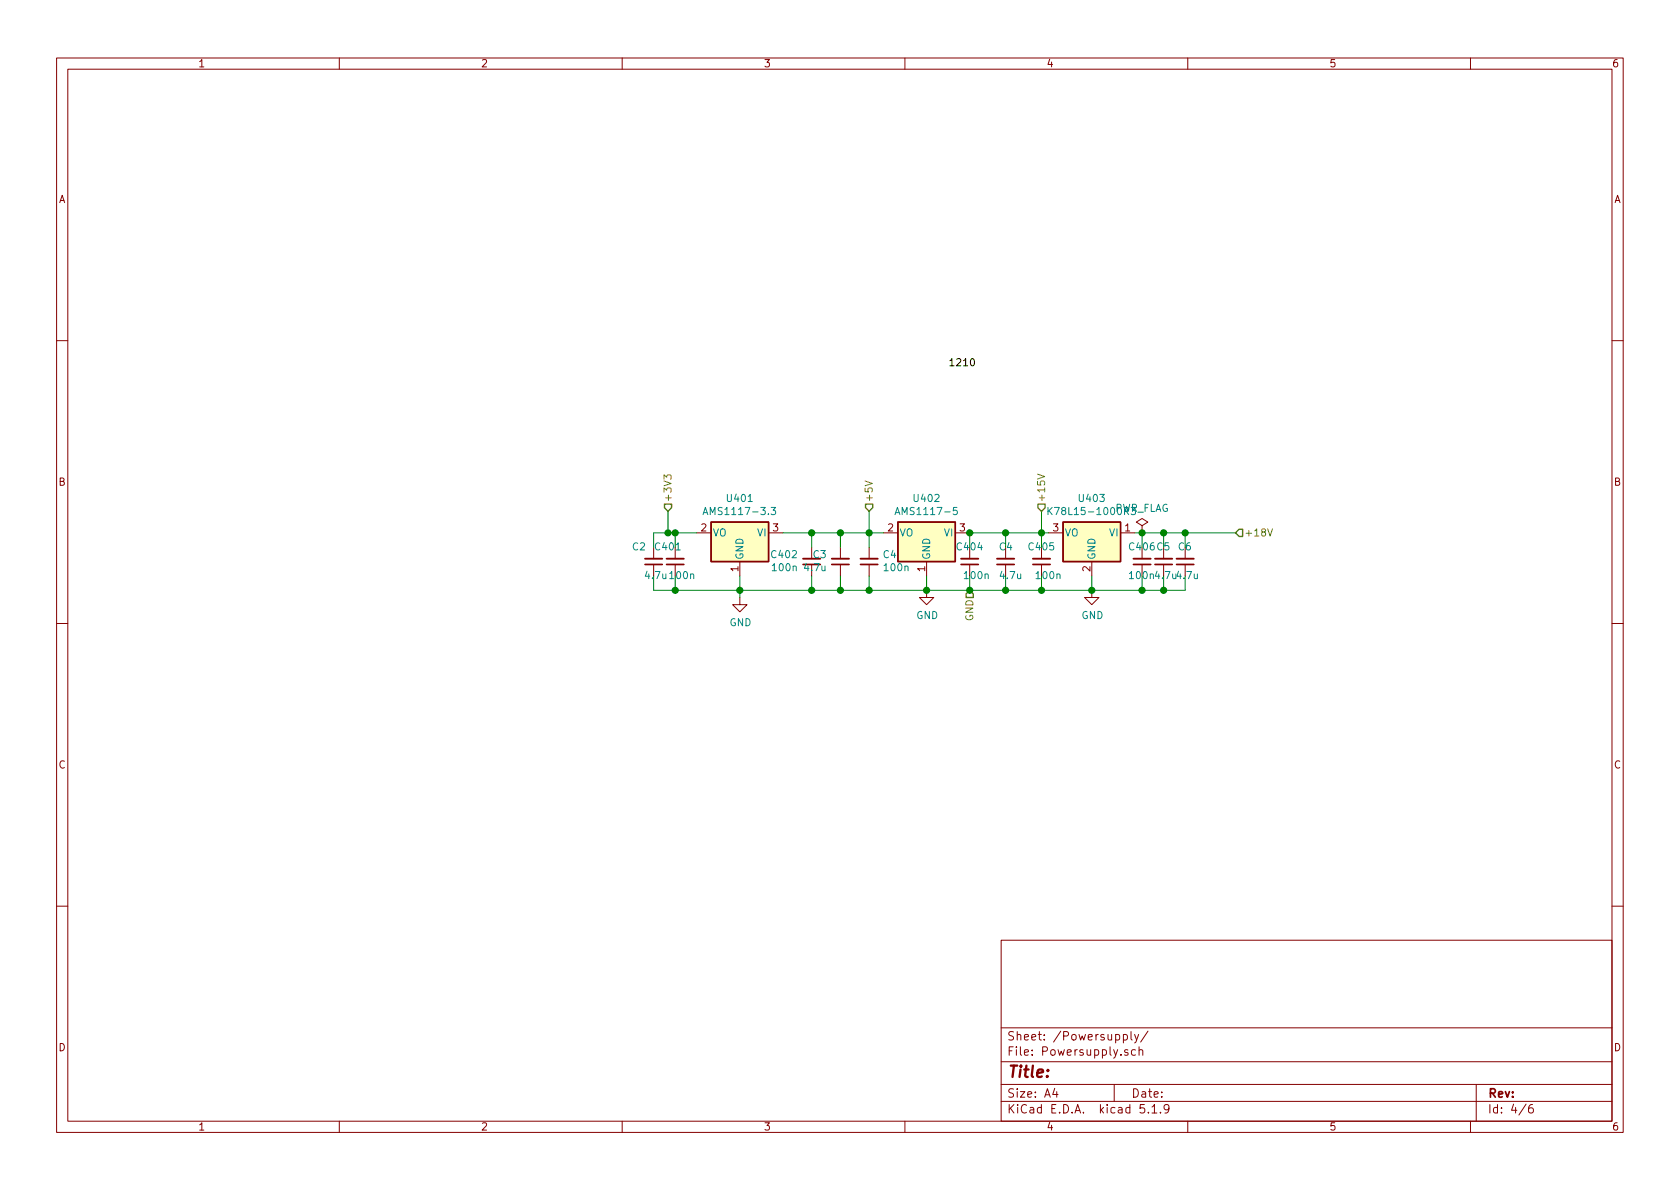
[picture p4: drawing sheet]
<svg xmlns="http://www.w3.org/2000/svg" width="297mm" height="210mm" viewBox="0 0 297 210" stroke-linecap="round" stroke-linejoin="round" font-family="sans-serif">
<g fill="none" stroke="#840000" stroke-width=".18">
<path d="M10 10.3h277v189.9h-277zM12 12.2h273v186.1h-273zM60 10.3v1.9M110 10.3v1.9M160 10.3v1.9M210 10.3v1.9M260 10.3v1.9M10 60.2h2M285 60.2h2M115.6 96.8v2M115.6 99.8v2M119.4 96.8v2"/>
<path d="M119.4 99.8v2M123.2 94.2h2.5M130.8 99.3v2.5M135.9 94.2h2.5M143.5 96.8v2M143.5 99.8v2M148.6 96.8v2M148.6 99.8v2M153.7 96.8v2M153.7 99.8v2M156.2 94.2h2.5M163.8 99.3v2.5"/>
<path d="M168.9 94.2h2.5M171.4 96.8v2M171.4 99.8v2M177.8 96.8v2M177.8 99.8v2M184.1 96.8v2M184.1 99.8v2M185.4 94.2h2.6M193 99.3v2.5M198.1 94.2h2.6M201.9 93l1-.7-1-.6-1 .6 1 .7v1.2M201.9 94.2h.1"/>
<path d="M201.9 96.8v2M201.9 99.8v2M205.7 96.8v2M205.7 99.8v2M209.5 96.8v2M209.5 99.8v2M10 110.3h2M130.8 105.7v1.2h1.3l-1.3 1.3-1.3-1.3h1.3M163.8 104.4v1.3h1.3l-1.3 1.2-1.2-1.2h1.2M193 104.4v1.3h1.3l-1.3 1.2-1.2-1.2h1.2M285 110.3h2M10 160.2h2"/>
<path d="M177 166.3h108v32h-108zM285 160.2h2M60 198.3v1.9M110 198.3v1.9M160 198.3v1.9M177 194.8h108M177 191.8h108M177 187.8h108M177 181.8h108M186.5 192.5l-.4 1h1M186.8 193v1M197 191.8v3"/>
<path d="M198.6 183l.5-.1 .2 .3v.6l-.2 .1-.5-.1M198.6 182.9v1.5M199.4 185.7a.37 .37 0 0 0-.6 .1l.1 .2 .5 .2 .1 .1-.2 .3-.5-.1M200 182.4v1.3l.2 .2M200.6 182.9l.4 1M200.8 185.7l-.5-.1-.2 .3 .1 .6h.6M201.3 182.9l-.5 1.4-.2 .1M201.4 185.7h.1a.37 .37 0 0 1 .6 .1v.8M201.4 185.1v1.5M202.3 195.3h-.7l-.1 .7 .3-.1 .5 .1 .1 .2-.1 .5-.2 .1-.6-.1M203 182.3l-1.3 2M203 196.7v.1"/>
<path d="M203.7 195.8l.4-.5v1.5M203.7 196.8h.8M205.2 196.7v.1M206.7 196l-.1 .2a.48 .48 0 0 1-.7-.1v-.6a.48 .48 0 0 1 .7-.1v.1a1.19 1.19 0 0 1-.2 1.2l-.4 .1M210 198.3v1.9M260 198.3v1.9M261 191.8v6.5M269.8 195.2l-1.2 2M271 195.3a.62 .62 0 0 0-.7 .7v.7l.3 .1 .4-.1 .1-.5-.1-.2-.4-.1-.3 .3"/>
</g>
<path d="M114 98.8h3.1M117.9 98.8h3M142 98.8h3M147.1 98.8h3M152.1 98.8h3.1M169.9 98.8h3.1M176.3 98.8h3M182.6 98.8h3.1M200.4 98.8h3.1M204.2 98.8h3.1M208 98.8h3.1" fill="none" stroke="#840000" stroke-width=".33"/>
<path d="M114 99.8h3.1M117.9 99.8h3M142 99.8h3M147.1 99.8h3M152.1 99.8h3.1M169.9 99.8h3.1M176.3 99.8h3M182.6 99.8h3.1M200.4 99.8h3.1M204.2 99.8h3.1M208 99.8h3.1" fill="none" stroke="#840000" stroke-width=".3"/>
<g fill="#ffffc2" stroke="#ffffc2" stroke-width=".18">
<path d="M125.7 92.3h10.2v7h-10.2z"/>
<path d="M158.7 92.3h10.2v7h-10.2z"/>
<path d="M188 92.3h10.1v7h-10.1z"/>
</g>
<path d="M125.7 92.3h10.2v7h-10.2zM158.7 92.3h10.2v7h-10.2zM188 92.3h10.1v7h-10.1z" fill="none" stroke="#840000" stroke-width=".25"/>
<path d="M124.3 91l.4-1.3 .4 1.3M124.4 90.6h.6M136.3 89.7h.8l-.4 .5 .4 .1v.5l-.2 .2-.6-.1M158.2 91l.5-1.3 .4 1.3M158.4 90.6h.6M169.2 89.7h-.6l-.1 .6 .5-.1 .3 .3v.3l-.3 .2-.5-.1M185.3 89.7v1.3M185.5 90.3l.5 .7M186 89.7l-.7 .8" fill="none" stroke="#008484" stroke-width=".18"/>
<g fill="none" stroke="#008400" stroke-width=".18">
<path d="M118.1 90.4v3.8M119.4 94.2v2.6M123.2 94.2h-7.6v2.6M138.4 94.2h17.8M143.5 94.2v2.6M148.6 94.2v2.6M153.7 90.4v6.4M177.8 94.2v2.6M184.1 90.4v6.4M185.4 94.2h-14v2.6M200.7 94.2h17.7M201.9 94.2v2.6"/>
<path d="M205.7 94.2v2.6M209.5 94.2v2.6M115.6 101.8v2.6h93.9v-2.6M119.4 101.8v2.6M130.8 101.8v3.9M143.5 101.8v2.6M148.6 101.8v2.6M153.7 101.8v2.6M163.8 101.8v2.6M171.4 101.8v2.6M177.8 101.8v2.6M184.1 101.8v2.6"/>
<path d="M193 101.8v2.6M201.9 101.8v2.6M205.7 101.8v2.6"/>
</g>
<path d="M117.4 84.8v-.8l.5 .4 .1-.4h.5l.2 .2-.2 .6M153 85.1l1.2 .4-1.2 .4M183.4 83.8l1.3 .5-1.3 .4M224.1 93.5l.5 1.3 .4-1.3" fill="none" stroke="#848400" stroke-width=".18"/>
<path d="M117.5 89.1h1.2v.7l-.6 .6-.6-.6zM153 89.1h1.3v.7l-.6 .6-.7-.6zM183.5 89.1h1.3v.7l-.7 .6-.6-.6zM218.4 94.2l.7-.6h.6v1.3h-.6zM171.4 104.4l.7 .6v.7h-1.3v-.7z" fill="none" stroke="#848400" stroke-width=".25"/>
<path d="M171.7 63.5l.2-.1a.69 .69 0 0 1 .4 .7 .69 .69 0 0 1-.4 .6l-.3-.2v-.3z" fill="none" stroke="#000" stroke-width=".18"/>
<g fill="#008400" stroke="#008400" stroke-width=".25">
<circle cx="171.5" cy="104.4" r=".51"/>
<circle cx="209.6" cy="94.2" r=".51"/>
<circle cx="201.9" cy="94.2" r=".51"/>
<circle cx="205.7" cy="104.4" r=".51"/>
<circle cx="193" cy="104.4" r=".51"/>
<circle cx="201.9" cy="104.4" r=".51"/>
<circle cx="119.4" cy="94.2" r=".51"/>
<circle cx="205.7" cy="94.2" r=".51"/>
<circle cx="153.7" cy="94.2" r=".51"/>
<circle cx="184.2" cy="104.4" r=".51"/>
<circle cx="177.8" cy="104.4" r=".51"/>
<circle cx="130.8" cy="104.4" r=".51"/>
<circle cx="153.7" cy="104.4" r=".51"/>
<circle cx="184.2" cy="94.2" r=".51"/>
<circle cx="177.8" cy="94.2" r=".51"/>
<circle cx="171.5" cy="94.2" r=".51"/>
<circle cx="119.4" cy="104.4" r=".51"/>
<circle cx="143.5" cy="104.4" r=".51"/>
<circle cx="143.5" cy="94.2" r=".51"/>
<circle cx="118.1" cy="94.2" r=".51"/>
<circle cx="163.8" cy="104.4" r=".51"/>
<circle cx="148.6" cy="94.2" r=".51"/>
<circle cx="148.6" cy="104.4" r=".51"/>
</g>
<text font-size="2.8" fill="#840000" x="178" y="190.5">Title:</text>
<g font-size="2.1" fill="#840000">
<text x="178" y="184">Sheet: /Powersupply/</text>
<text x="178" y="186.7">File: Powersupply.sch</text>
<text x="178" y="196.9">KiCad E.D.A. kicad 5.1.9</text>
<text x="178" y="194.1">Size: A4</text>
<text x="200" y="194.1">Date:</text>
<text x="263" y="194.1">Rev:</text>
<text x="263" y="196.9">Id: 4/6</text>
</g>
<g font-size="1.8" fill="#840000">
<text x="35" y="11.9">1</text>
<text x="85" y="11.9">2</text>
<text x="135" y="11.9">3</text>
<text x="185" y="11.9">4</text>
<text x="235" y="11.9">5</text>
<text x="285" y="11.9">6</text>
<text x="10.4" y="35.9">A</text>
<text x="285.4" y="35.9">A</text>
<text x="10.4" y="85.9">B</text>
<text x="285.4" y="85.9">B</text>
<text x="124" y="94">2</text>
<text x="136.7" y="94">3</text>
<text x="157" y="94">2</text>
<text x="169.7" y="94">3</text>
<text x="186.2" y="94">3</text>
<text x="198.9" y="94">1</text>
<text x="130.6" y="101.1" transform="rotate(-90 130.6 101.1)">1</text>
<text x="163.6" y="101.1" transform="rotate(-90 163.6 101.1)">1</text>
<text x="192.8" y="101.1" transform="rotate(-90 192.8 101.1)">2</text>
<text x="10.4" y="135.9">C</text>
<text x="285.4" y="135.9">C</text>
<text x="10.4" y="185.9">D</text>
<text x="285.4" y="185.9">D</text>
<text x="35" y="199.9">1</text>
<text x="85" y="199.9">2</text>
<text x="135" y="199.9">3</text>
<text x="185" y="199.9">4</text>
<text x="235" y="199.9">5</text>
<text x="285" y="199.9">6</text>
</g>
<text font-size="1.8" x="167.6" y="64.8">1210</text>
<g font-size="1.8" fill="#848400">
<text x="118.7" y="88.9" transform="rotate(-90 118.7 88.9)">+3V3</text>
<text x="154.3" y="88.9" transform="rotate(-90 154.3 88.9)">+5V</text>
<text x="184.8" y="88.9" transform="rotate(-90 184.8 88.9)">+15V</text>
<text x="220" y="94.9">+18V</text>
<text x="172.1" y="109.8" transform="rotate(-90 172.1 109.8)">GND</text>
</g>
<g font-size="1.8" fill="#008484">
<text x="128.7" y="88.8">U401</text>
<text x="161.7" y="88.8">U402</text>
<text x="190.9" y="88.8">U403</text>
<text x="125.3" y="91.1">AMS1117-3.3</text>
<text x="126" y="94.9">VO</text>
<text x="134" y="94.9">VI</text>
<text x="159" y="94.9">VO</text>
<text x="159.1" y="91.1">AMS1117-5</text>
<text x="167" y="94.9">VI</text>
<text x="186.5" y="91.1">K78L15-1000R3</text>
<text x="188.2" y="94.9">VO</text>
<text x="196.2" y="94.9">VI</text>
<text x="197" y="90.5">PWR_FLAG</text>
<text x="111.9" y="97.3">C2</text>
<text x="116" y="97.3">C401</text>
<text x="131.4" y="99.1" transform="rotate(-90 131.4 99.1)">GND</text>
<text x="136.5" y="98.7">C402</text>
<text x="136.7" y="101">100n</text>
<text x="142.3" y="101">4.7u</text>
<text x="143.8" y="98.7">C3</text>
<text x="156.4" y="98.7">C403</text>
<text x="156.5" y="101">100n</text>
<text x="164.5" y="99.1" transform="rotate(-90 164.5 99.1)">GND</text>
<text x="169.3" y="97.3">C404</text>
<text x="176.7" y="97.3">C4</text>
<text x="182" y="97.3">C405</text>
<text x="193.7" y="99.1" transform="rotate(-90 193.7 99.1)">GND</text>
<text x="199.8" y="97.3">C406 C5</text>
<text x="208.4" y="97.3">C6</text>
<text x="114.2" y="102.4">4.7u 100n</text>
<text x="170.6" y="102.4">100n</text>
<text x="176.9" y="102.4">4.7u</text>
<text x="183.3" y="102.4">100n</text>
<text x="199.8" y="102.4">100n 4.7u 4.7u</text>
<text x="129" y="110.7">GND</text>
<text x="162" y="109.5">GND</text>
<text x="191.2" y="109.5">GND</text>
</g>
</svg>
